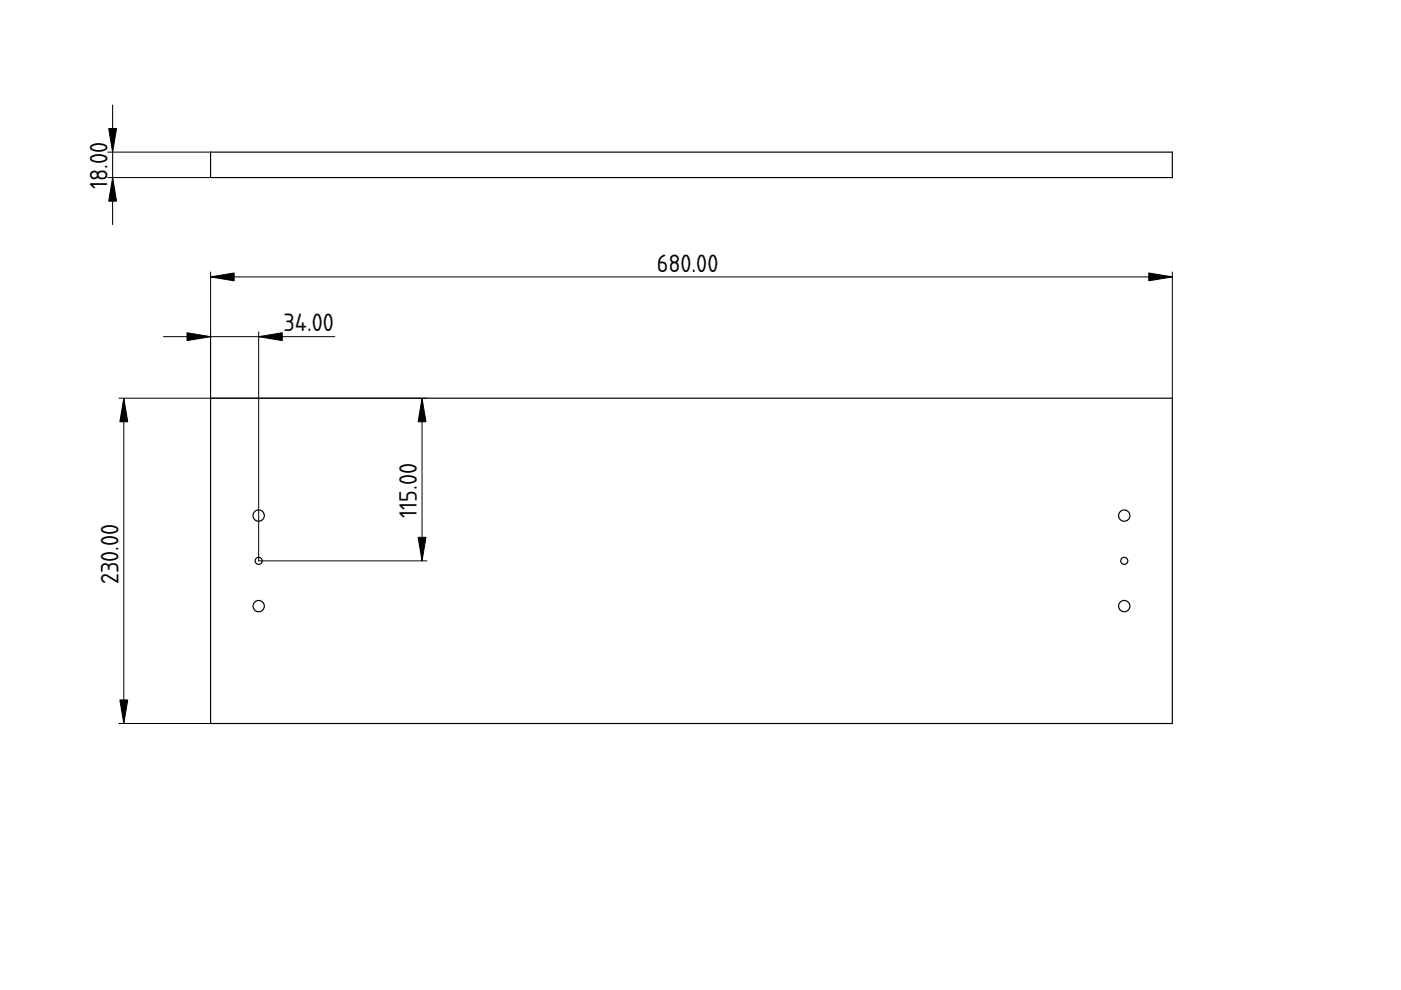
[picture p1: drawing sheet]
<svg xmlns="http://www.w3.org/2000/svg" width="297mm" height="210mm" viewBox="0 0 297 210" stroke-linecap="round" stroke-linejoin="round" font-family="sans-serif">
<path d="M22.8 37.7h21.8M22.8 32.3h21.8M23.9 22.3v25.3M146.6 35h.1" fill="none" stroke="#000" stroke-width=".21"/>
<path d="M44.6 32.3h204v5.4h-204z" fill="none" stroke="#000" stroke-width=".25"/>
<path d="M23.9 37.7l.8 4.9h-1.7zM23 27.3h1.7l-.8 5z" fill="#000" stroke="#000" stroke-width=".21"/>
<path d="M44.6 84.4h204v69h-204z" fill-rule="evenodd" fill="#fff"/>
<path d="M146.6 118.9h.1" fill="none" stroke="#000" stroke-width=".21"/>
<g fill="#fff">
<circle cx="54.8" cy="128.5" r="1.2"/>
<circle cx="54.8" cy="109.3" r="1.2"/>
<circle cx="238.4" cy="109.3" r="1.2"/>
<circle cx="238.4" cy="128.5" r="1.2"/>
<circle cx="54.8" cy="118.9" r=".75"/>
<circle cx="238.4" cy="118.9" r=".75"/>
</g>
<g fill="none" stroke="#000" stroke-width=".25">
<path d="M44.6 84.4h204v69h-204z"/>
<circle cx="54.8" cy="109.3" r="1.2"/>
<circle cx="54.8" cy="118.9" r=".75"/>
<circle cx="238.4" cy="109.3" r="1.2"/>
<circle cx="238.4" cy="118.9" r=".75"/>
<circle cx="54.8" cy="128.5" r="1.2"/>
<circle cx="238.4" cy="128.5" r="1.2"/>
</g>
<path d="M44.6 58.7h204M44.6 57.7v26.7M248.6 57.7v26.7M34.7 71.4h36.3M54.8 70.3v48.6h35.7M25.2 84.4h65.3M26.2 84.4v69M89.5 84.4v34.5M146.6 118.9h.1M25.2 153.4h19.4" fill="none" stroke="#000" stroke-width=".21"/>
<path d="M44.6 58.7l5-.8v1.6zM243.6 57.9l5 .8-5 .8zM39.6 70.6l5 .8-5 .8zM54.8 71.4l5-.8v1.6zM26.2 84.4l.9 5h-1.7zM89.5 84.4l.8 5h-1.7zM88.6 113.9h1.7l-.8 5zM25.4 148.4h1.7l-.9 5z" fill="#000" stroke="#000" stroke-width=".21"/>
<g font-size="5">
<text x="22.8" y="40.1" transform="rotate(-90 22.8 40.1)">18.00</text>
<text x="139.2" y="57.6">680.00</text>
<text x="60.1" y="70.3">34.00</text>
<text x="88.4" y="109.8" transform="rotate(-90 88.4 109.8)">115.00</text>
<text x="25.1" y="123.8" transform="rotate(-90 25.1 123.8)">230.00</text>
</g>
</svg>
